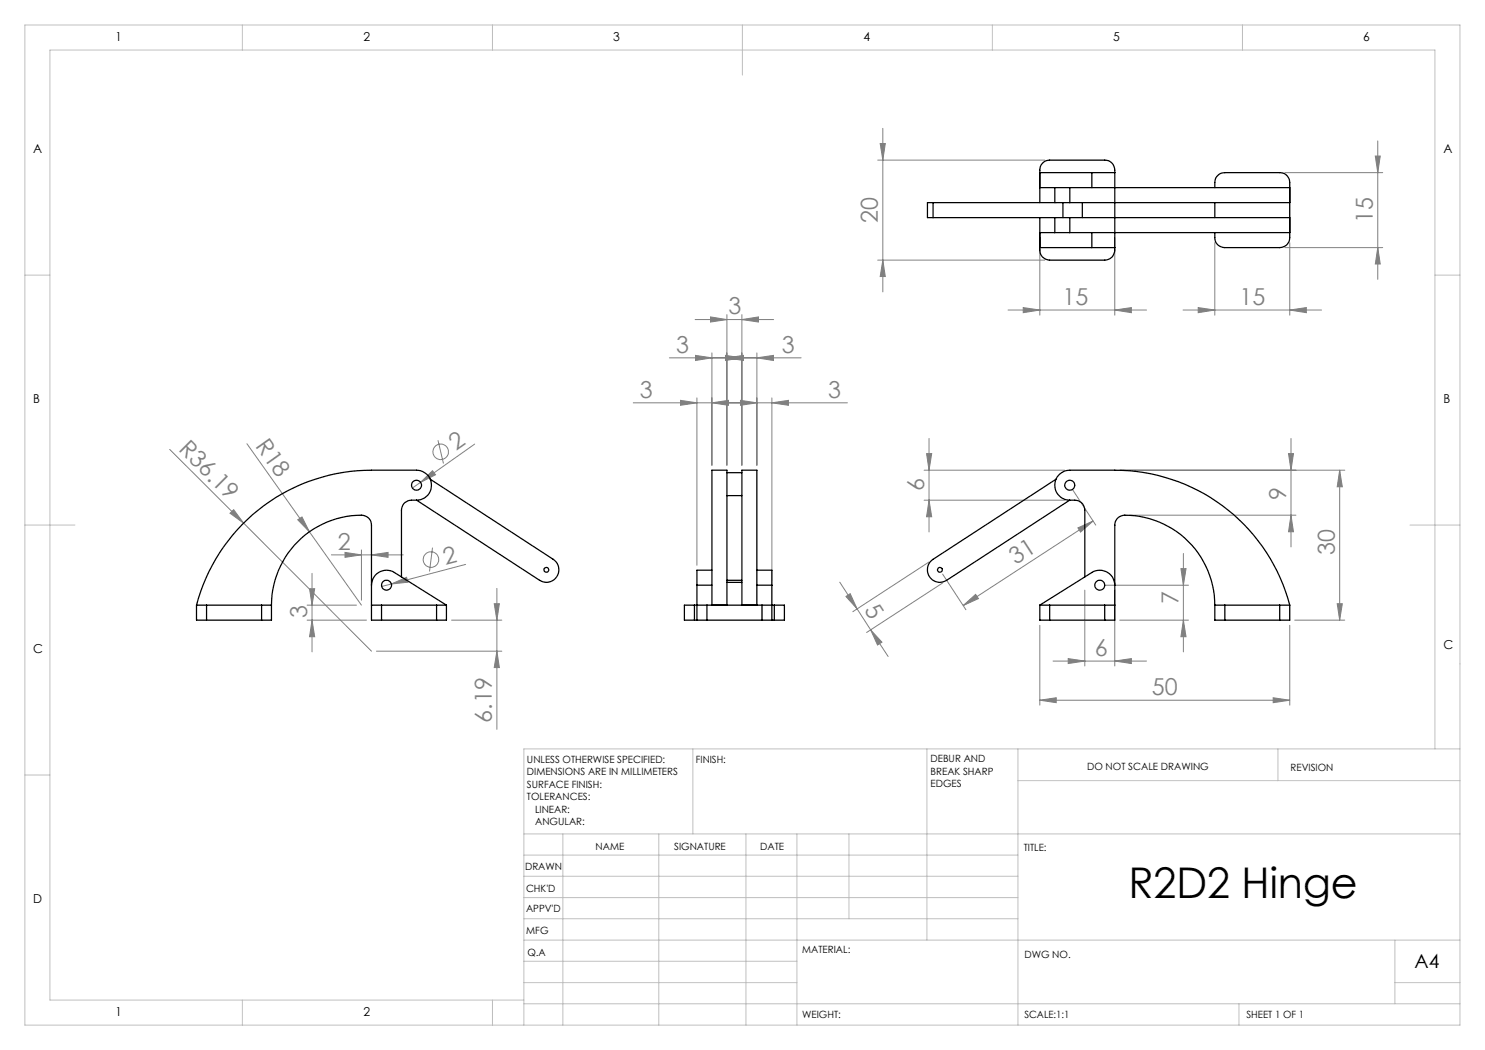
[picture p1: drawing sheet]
<svg xmlns="http://www.w3.org/2000/svg" width="297mm" height="210mm" viewBox="0 0 297 210" stroke-linecap="round" stroke-linejoin="round" font-family="sans-serif">
<g fill="none" stroke="#808080" stroke-width=".2">
<path d="M175.5 32h33.5M176 28.7h1.1l-.5 3.3zM176.6 25.7v32.7M257 34.5h19.5M275.1 31.2h.9l-.4 3.3zM275.6 28.2v27.7M175.5 52h33.5M176.6 52l.5 3.3h-1.1zM208 47.5v15.5M223 47.5v15.5M243 48.5v14.5M257 49.5h19.5"/>
<path d="M258 48.5v14.5M275.6 49.5l.4 3.3h-.9zM133.9 71.6h26.3M139 63.9h15.7M139.1 71.1l3.3 .5-3.3 .5zM139.4 79.6v33.5M142.1 63.4l3.3 .5-3.3 .5zM142.4 70.6v22.5M145.1 71.1l3.3 .5-3.3 .5zM145.4 71.6l3.3-.5v1zM145.4 62.9v30.2M148.4 63.9l3.3-.5v1z"/>
<path d="M148.4 62.9v30.2M151.4 71.6l3.3-.5v1zM151.4 70.6v22.5M154.4 79.6v36.5M201.6 62h27.7M204.6 61.5l3.4 .5-3.4 .5zM223 62l3.3-.5v1zM236.6 62h27.7M239.6 61.5l3.4 .5-3.4 .5zM258 62l3.3-.5v1zM33.9 89.9l14.8 14.7M49.4 88.8l12.5 17.6"/>
<path d="M84.1 96.5l2.4-2.4 .6 .9zM84.1 96.5l-1.6 1.1M87.6 88l1.1 4.7M94.9 88.8l-10.8 7.7M126.6 80.6h42.9M136.1 80.1l3.3 .5-3.3 .5zM142.4 80.6l3.3-.5v1zM148.1 80.1l3.3 .5-3.3 .5zM154.4 80.6l3.3-.5v1zM184.8 94h28.1M185.3 90.7h1l-.5 3.3zM185.8 87.7v18.7"/>
<path d="M214.5 97.9l4.6 7.1M223.9 94h45.1M257.7 90.7h1l-.5 3.3zM258.2 87.7v21.7M267.9 94l.6 3.4h-1.1zM267.9 94v30M46 102.6l.7-.7 2 2.7zM48.7 104.6l25.6 25.6M59.5 104l.9-.6 1.5 3zM61.9 106.4l10.4 14.6M61.9 117.7h1l-.5 3.3zM62.4 114.7v15.7"/>
<path d="M66.3 111h14.3M69 110.5l3.3 .5-3.3 .5zM72.3 110v10M74.3 111l3.3-.5v1zM78.3 116.8l3-1.3 .3 .9zM78.3 116.8l-2 .5M86.5 109.5l-.6 4.8M93.1 112.9l-14.8 3.9M99.4 117.7v28.2M168 116.4l6.1 9.6M169.2 119.3l.8-.6 1.4 3.1zM184.8 100h28.1"/>
<path d="M185.8 112.4l-15.2 9.9M185.8 100l.5 3.4h-1zM188.5 116.6l-15.2 9.9M188.5 114.8l4.7 7.1M215.6 105.6l3-1.4-2.5 2.2zM217 118v15.2M218.6 104.2l-25.9 16.9M220.9 117h16.8M223 118v15.2M226 103h33.2M236.2 113.7h1l-.5 3.3zM236.7 110.7v19.7"/>
<path d="M258.2 103l.5 3.4h-1zM61.4 124h11.9M61.4 121h9.9M62.4 124l.5 3.3h-1zM75.3 130.2h25.1M90.3 124h10.1M98.8 120.7h1.1l-.5 3.3zM99.4 130.2l.5 3.3h-1.1zM174.1 126l3.5 5.3M174.1 126l2.3 2.4-.9 .6zM192.7 121.1l2.4-2.2 .6 .8zM208 125.1v15.9"/>
<path d="M210.6 132.2h18.7M213.6 131.7l3.4 .5-3.4 .5zM223 132.2l3.3-.5v1zM223.9 124h13.8M236.7 124l.5 3.3h-1zM254.6 139.6l3.4 .4-3.4 .5zM258 125.1v15.9M258.9 124h10.1M267.4 120.7h1.1l-.6 3.3zM208 140l3.2-.4v.9zM208 140h50"/>
<circle cx="88.1" cy="90.4" r="1.56"/>
<circle cx="86.2" cy="111.9" r="1.55"/>
</g>
<g fill="none" stroke="#c0c0c0" stroke-width=".2">
<path d="M5 5h287v200h-287zM48.5 5v5M98.5 5v5M148.5 5v10M198.5 5v5M248.5 5v5M5 55h5M287 55h5M5 105h10M282 105h10M5 155h5M138.6 149.8v17"/>
<path d="M185.4 149.8v38.2M203.6 149.8v55.2M203.6 156.1h88.4M255.6 149.8v6.3M287 149.8v-139.8h-277v190h94.8M292 149.8h-187.2v55.2M104.8 166.8h187.2M104.8 179.5h98.8M104.8 175.3h98.8M104.8 171h98.8M112.6 166.8v38.2M131.8 166.8v38.2"/>
<path d="M149.2 166.8v38.2M159.4 166.8v38.2M169.8 166.8v17M104.8 183.8h98.8M104.8 196.5h54.6M104.8 192.3h54.6M104.8 188h187.2M279 196.5h13M279 188v12.8M48.5 200v5M98.5 200v5M104.8 200.8h187.2"/>
<path d="M247.8 200.8v4.2"/>
</g>
<g fill="#808080">
<path d="M59.5 104l.9-.6 1.5 3z"/>
<path d="M46 102.6l.7-.7 2 2.7z"/>
<path d="M78.3 116.8l3-1.3 .3 .9z"/>
<path d="M84.1 96.5l2.4-2.4 .6 .9z"/>
<path d="M208 140l3.2-.4v.9zM254.6 139.6l3.4 .4-3.4 .5zM239.6 61.5l3.4 .5-3.4 .5zM258 62l3.3-.5v1z"/>
<path d="M192.7 121.1l2.4-2.2 .6 .8zM215.6 105.6l3-1.4-2.5 2.2z"/>
<path d="M267.4 120.7h1.1l-.6 3.3zM267.9 94l.6 3.4h-1.1zM185.8 100l.5 3.4h-1zM185.3 90.7h1l-.5 3.3zM258.2 103l.5 3.4h-1zM257.7 90.7h1l-.5 3.3zM99.4 130.2l.5 3.3h-1.1zM98.8 120.7h1.1l-.5 3.3z"/>
<path d="M236.2 113.7h1l-.5 3.3zM236.7 124l.5 3.3h-1zM275.1 31.2h.9l-.4 3.3zM275.6 49.5l.4 3.3h-.9zM176 28.7h1.1l-.5 3.3zM176.6 52l.5 3.3h-1.1zM61.9 117.7h1l-.5 3.3zM62.4 124l.5 3.3h-1z"/>
<path d="M169.2 119.3l.8-.6 1.4 3.1zM174.1 126l2.3 2.4-.9 .6z"/>
<path d="M204.6 61.5l3.4 .5-3.4 .5zM223 62l3.3-.5v1z"/>
<path d="M136.1 80.1l3.3 .5-3.3 .5zM142.4 80.6l3.3-.5v1zM148.1 80.1l3.3 .5-3.3 .5zM154.4 80.6l3.3-.5v1zM139.1 71.1l3.3 .5-3.3 .5zM145.4 71.6l3.3-.5v1zM145.1 71.1l3.3 .5-3.3 .5zM151.4 71.6l3.3-.5v1zM142.1 63.4l3.3 .5-3.3 .5zM148.4 63.9l3.3-.5v1z"/>
<path d="M213.6 131.7l3.4 .5-3.4 .5zM223 132.2l3.3-.5v1zM69 110.5l3.3 .5-3.3 .5zM74.3 111l3.3-.5v1z"/>
</g>
<g fill="none" stroke="#000" stroke-width=".25">
<path d="M208 37.5h3M208 34.5h10.4M211 37.5h3M211 37.5v3M214 37.5h44M214 37.5v3M218.4 34.5h4.6M218.4 34.5v3M243 37.5v-1a1.97 1.97 0 0 1 2-2h10.9a1.97 1.97 0 0 1 2.1 2v11a1.97 1.97 0 0 1-2.1 2h-10.9a1.97 1.97 0 0 1-2-2v-1M186.6 40.5h-1.1v3h1.1M186.6 40.5h27.4M186.6 43.5h27.4"/>
<path d="M186.6 40.5v3M208 40.5v-6.5a1.97 1.97 0 0 1 1.9-2h11a1.97 1.97 0 0 1 2.1 2v16a1.97 1.97 0 0 1-2.1 2h-11a2.04 2.04 0 0 1-1.9-2v-6.5M208 49.5h10.4M208 46.5h3M211 46.5h3M211 43.5v3M212.6 40.5v3M214 40.5h44M214 46.5h44M214 43.5h44M214 43.5v3M216.5 40.5v3"/>
<path d="M218.4 49.5h4.6M218.4 46.5v3M243 40.5v3M86 95.8l24.6 16.1a2.5 2.5 0 0 1 .8 3.4 2.5 2.5 0 0 1-3.5 .8l-24.6-16.1M145.4 94.5h3M145.4 99.1h3M211.2 95.8l-24.6 16.1a2.5 2.5 0 0 0-.7 3.4 2.5 2.5 0 0 0 3.4 .8l24.6-16.1M74.3 117a3 3 0 0 1 4.6-2.5l10.4 6.5M80.3 115.4v-13.3a1.97 1.97 0 0 1 2-2.1 3.2 3.2 0 0 0 4-3 2.93 2.93 0 0 0-3-3h-9a36.2 36.2 0 0 0-35 27M139.4 117h3M139.4 117v7M142.4 114h-3v3"/>
<path d="M145.4 116.5h3M145.4 116.1h3M151.4 114h3v3M151.4 117h3M154.4 117v7M217 115.4v-13.3a1.97 1.97 0 0 0-2.1-2.1 3.2 3.2 0 0 1-3.9-3 3 3 0 0 1 3-3h9a36.2 36.2 0 0 1 35 27M223 117a3 3 0 0 0-4.6-2.5l-10.4 6.5M39.3 121h2M39.3 121v3h2M41.3 121h11M41.3 124h11M41.3 121v3"/>
<path d="M52.3 121h2M52.3 121v3M54.3 121a18 18 0 0 1 18.3-17.9 1.95 1.95 0 0 1 1.7 1.9v19h2M54.3 121v3h-2M74.3 121h2M76.3 121h11M76.3 124h11M76.3 121v3M87.3 121h2M87.3 121v3M89.3 121v3h-2M138.9 121h-2v3h2"/>
<path d="M138.9 121h2.5M138.9 124h.5M138.9 121v3M139.4 124h2M141.4 121h11M141.4 124h11M141.4 121v3M142.4 121v-27h3v27M148.4 121v-27h3v27M152.4 124h2M152.4 121h2.5M152.4 121v3"/>
<path d="M154.4 124h.5M154.9 121h2v3h-2M154.9 121v3M208 121h1.9M208 121v3h1.9M209.9 121v3M209.9 121h11M209.9 124h11M220.9 121h2.1M220.9 121v3M243 121a18 18 0 0 0-18.4-17.9 1.95 1.95 0 0 0-1.6 1.9v19h-2.1M243 121h2"/>
<path d="M243 121v3h2M245 121h10.9M245 124h10.9M245 121v3M255.9 121h2.1M255.9 121v3M258 121v3h-2.1"/>
<circle cx="83.3" cy="97" r=".99"/>
<circle cx="214" cy="97" r=".99"/>
<circle cx="77.3" cy="117" r="1"/>
<circle cx="109.3" cy="114" r=".47"/>
<circle cx="188" cy="114" r=".47"/>
<circle cx="219.9" cy="117" r="1"/>
</g>
<text font-size="8.5" x="225.7" y="179.5">R2D2 Hinge</text>
<g font-size="4.7" fill="#808080">
<text x="175.6" y="44.6" transform="rotate(-90 175.6 44.6)">20</text>
<text x="274.6" y="44.6" transform="rotate(-90 274.6 44.6)">15</text>
<text x="145.7" y="62.9">3</text>
<text x="212.5" y="61">15</text>
<text x="247.9" y="61">15</text>
<text x="135.2" y="70.6">3</text>
<text x="156.4" y="70.6">3</text>
<text x="128" y="79.5">3</text>
<text x="165.6" y="79.5">3</text>
<text x="51" y="89.2" transform="rotate(55 51 89.2)">R18</text>
<text x="35.6" y="90" transform="rotate(45 35.6 90)">R36.19</text>
<text x="91.2" y="90.3" transform="rotate(-35 91.2 90.3)">2</text>
<text x="184.8" y="98.2" transform="rotate(-90 184.8 98.2)">6</text>
<text x="257.2" y="100.1" transform="rotate(-90 257.2 100.1)">9</text>
<text x="67.6" y="109.9">2</text>
<text x="89.1" y="112.9" transform="rotate(-15 89.1 112.9)">2</text>
<text x="203.2" y="113" transform="rotate(-33 203.2 113)">31</text>
<text x="267" y="111" transform="rotate(-90 267 111)">30</text>
<text x="61.4" y="123.7" transform="rotate(-90 61.4 123.7)">3</text>
<text x="172.8" y="121.9" transform="rotate(57 172.8 121.9)">5</text>
<text x="235.7" y="120.9" transform="rotate(-90 235.7 120.9)">7</text>
<text x="219" y="131.2">6</text>
<text x="230.4" y="139">50</text>
<text x="98.4" y="144.6" transform="rotate(-90 98.4 144.6)">6.19</text>
</g>
<text font-size="3.9" x="282.9" y="193.6">A4</text>
<g font-size="2.5">
<text x="23.1" y="8.2">1</text>
<text x="72.7" y="8.2">2</text>
<text x="122.7" y="8.2">3</text>
<text x="172.7" y="8.2">4</text>
<text x="222.7" y="8.2">5</text>
<text x="272.7" y="8.2">6</text>
<text x="6.7" y="30.7">A</text>
<text x="288.7" y="30.7">A</text>
<text x="6.7" y="80.7">B</text>
<text x="288.7" y="80.7">B</text>
<text x="6.7" y="130.7">C</text>
<text x="288.7" y="129.7">C</text>
<text x="6.7" y="180.7">D</text>
<text x="23.1" y="203.2">1</text>
<text x="72.7" y="203.2">2</text>
</g>
<g font-size="2">
<text x="105.4" y="152.6">UNLESS OTHERWISE SPECIFIED:</text>
<text x="105.4" y="155.1">DIMENSIONS ARE IN MILLIMETERS</text>
<text x="139.2" y="152.6">FINISH:</text>
<text x="186.1" y="152.5">DEBUR AND</text>
<text x="186.1" y="155">BREAK SHARP</text>
<text x="217.4" y="154">DO NOT SCALE DRAWING</text>
<text x="258.1" y="154.2">REVISION</text>
<text x="105.4" y="157.6">SURFACE FINISH:</text>
<text x="105.4" y="160.1">TOLERANCES:</text>
<text x="186.1" y="157.5">EDGES</text>
<text x="107" y="162.6">LINEAR:</text>
<text x="107" y="165.1">ANGULAR:</text>
<text x="119.1" y="170">NAME</text>
<text x="134.8" y="169.9">SIGNATURE</text>
<text x="152" y="169.9">DATE</text>
<text x="204.8" y="170.2">TITLE:</text>
<text x="105" y="174.1">DRAWN</text>
<text x="105.2" y="178.3">CHK'D</text>
<text x="105.2" y="182.4">APPV'D</text>
<text x="105.3" y="186.8">MFG</text>
<text x="105.5" y="191.1">Q.A</text>
<text x="160.5" y="190.5">MATERIAL:</text>
<text x="204.9" y="191.6">DWG NO.</text>
<text x="160.4" y="203.5">WEIGHT:</text>
<text x="204.9" y="203.6">SCALE:1:1</text>
<text x="249.3" y="203.6">SHEET 1 OF 1</text>
</g>
</svg>
